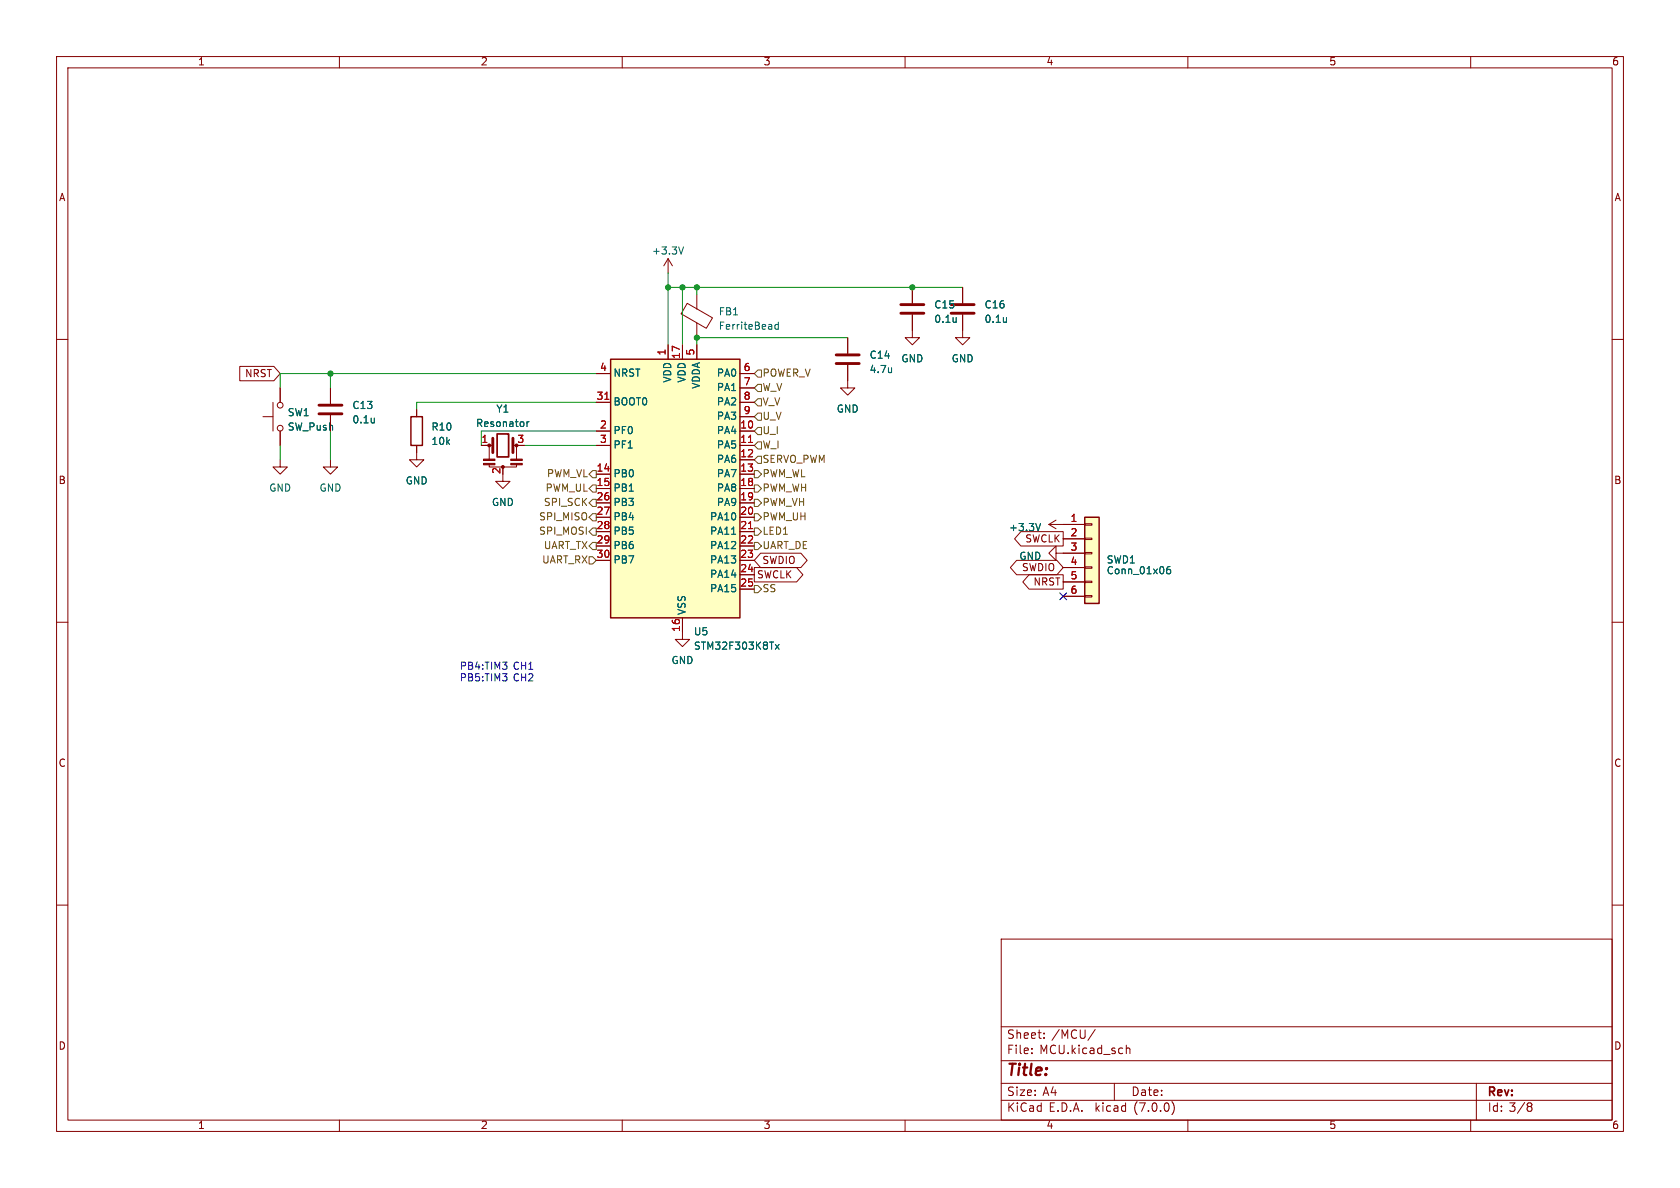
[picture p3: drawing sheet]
<svg xmlns="http://www.w3.org/2000/svg" width="297mm" height="210mm" viewBox="0 0 297 210" stroke-linecap="round" stroke-linejoin="round" font-family="sans-serif">
<g fill="none" stroke="#840000" stroke-width=".18">
<path d="M10 10h277v190h-277zM12 12h273v186h-273zM60 10v2M110 10v2M160 10v2M210 10v2M260 10v2M10 60h2M118.1 45.7l-.8 1.3M118.1 45.7v2.6M118.1 45.7l.8 1.3M121.5 53.6l4.5 2.6-1.1 1.8-4.5-2.5z"/>
<path d="M123.2 52.1v2.5M123.2 57.1v2.6M149.9 59.7v2.8M161.3 55.6v4.1h1.3l-1.3 1.3-1.3-1.3h1.3M161.3 50.8v2.8M170.2 55.6v4.1h1.2l-1.2 1.3-1.3-1.3h1.3M170.2 50.8v2.8M285 60h2M42.4 64.8h6l1.1 1.2-1.1 1.3h-6zM46.5 73.7h1.8M48.3 71.1v5.1M49.5 68.6v2.5"/>
<path d="M49.5 76.2v2.5M58.4 68.6v2.8M58.4 73.4v2.8M73.7 78.7v2.6h1.2l-1.2 1.3-1.3-1.3h1.3M73.7 72.4v1.3M85.1 78.7h1.9M86.5 78.7v2.5M90.8 78.7h.6M91.3 78.7v2.6M105.4 78.7h2.5M105.4 76.2h2.5M105.4 71.1h2.5"/>
<path d="M105.4 66h2.5M118.1 61v2.5M120.6 61v2.5M123.2 61v2.5M130.8 73.7h2.5M130.8 78.7h2.5M130.8 76.2h2.5M130.8 71.1h2.5M130.8 66h2.5M130.8 68.6h2.5M149.9 64.5v4.1h1.2l-1.2 1.3-1.3-1.3h1.3M49.5 81.3v1.3h1.3l-1.3 1.2-1.2-1.2h1.2"/>
<path d="M58.4 81.3v1.3h1.3l-1.3 1.2-1.3-1.2h1.3M86.5 82v.6h4.8v-.6M88.9 83.8v1.3h1.3l-1.3 1.3-1.3-1.3h1.3M105.4 83.8h2.5M105.4 86.4h2.5M105.4 88.9h2.5M105.4 91.4h2.5M105.4 94h2.5M105.4 96.5h2.5M105.4 99.1h2.5M130.8 81.3h2.5M130.8 83.8h2.5"/>
<path d="M130.8 86.4h2.5M130.8 88.9h2.5M130.8 91.4h2.5M130.8 94h2.5M130.8 96.5h2.5M130.8 99.1h2.5M134.5 97.8h7.1l1.1 1.3-1.1 1.2h-7.1l-1.2-1.2zM179.7 99.1h7.1l1.2 1.2-1.2 1.3h-7.1l-1.1-1.3zM180.5 94h7.5v2.5h-7.5l-1.1-1.2zM185.4 92.7h6.4M185.4 92.7l1.3 .8M186.7 97.8v-1.3l-1.3 1.3 1.3 1.3v-1.3h5.1"/>
<path d="M186.7 91.9l-1.3 .8M188 95.3h3.8M191.8 97.7h1.2v.2h-1.2zM191.8 95.1h1.2v.3h-1.2zM191.8 92.6h1.2v.2h-1.2zM10 110h2M120.6 109.2v3.8h1.3l-1.3 1.3-1.2-1.3h1.2M130.8 101.6h2.5M130.8 104.1h2.5M133.3 100.3h7.5l1.1 1.3-1.1 1.3h-7.5zM181.9 101.6h6.1v2.5h-6.1l-1.1-1.2zM188 100.3h3.8"/>
<path d="M188 102.9h3.8M188 105.4h3.8M191.8 105.3h1.2v.2h-1.2zM191.8 102.7h1.2v.3h-1.2zM191.8 100.2h1.2v.3h-1.2zM285 110h2M10 160h2M285 160h2M177 166h108v32h-108zM60 198v2M110 198v2M160 198v2"/>
<path d="M177 194.5h108M177 191.5h108M177 187.5h108M177 181.5h108M182.4 186.1v.2M182.4 185.3v.2M184.6 183.4v.2M184.6 182.6v.2M193.6 182l-1.3 1.9M197 191.5v3M199.1 184.8v1.5M199.1 185.4l.2-.1h.4l.1 1"/>
<path d="M207.2 194.7a1.72 1.72 0 0 1 0 2.3M210 198v2M260 198v2M261 191.5v6.5M270.3 195h.2l.3 .2-.3 .4M270.3 195.6h.2M270.5 195.6l.3 .1v.5l-.3 .3h-.2"/>
<circle cx="49.5" cy="71.6" r=".51"/>
<circle cx="49.5" cy="75.7" r=".51"/>
</g>
<path d="M120.8 43.6l-.4 1.3M137.6 56.9v1.3M137.6 57.4h-.4l-.2 .2 .1 .5h.5M93.2 74.6v.8M93.5 74.6l-.3 .2M129.3 94.4h.8M184 92.5l-.5 1.3M137.1 113.9l.6 .9M137.7 113.9l-.6 .9M206.8 100.2h-.3a.85 .85 0 0 0 0 1.2l.4-.1 .1-.4-.3-.3-.3 .1-.2 .2" fill="none" stroke="#006464" stroke-width=".18"/>
<path d="M159.3 55.4h4M159.3 53.8h4M168.1 55.4h4.1M168.1 53.8h4.1M56.4 73.2h4.1M56.4 71.6h4.1M87.1 77.5v2.5M90.7 77.5v2.5M147.8 64.3h4.1M147.8 62.7h4.1" fill="none" stroke="#840000" stroke-width=".51"/>
<path d="M72.6 73.7h2.1v5h-2.1zM107.9 63.5h22.9v45.7h-22.9zM191.8 91.4h2.5v15.3h-2.5z" fill="none" stroke="#840000" stroke-width=".25"/>
<g fill="#840000" stroke="#840000" stroke-width=".18">
<path d="M85.5 81.9h2v.3h-2z"/>
<path d="M85.5 81.2h2v.2h-2z"/>
<path d="M90.3 81.9h2v.3h-2z"/>
<path d="M90.3 81.2h2v.2h-2z"/>
<circle cx="86.5" cy="78.7" r=".25"/>
<circle cx="88.9" cy="82.5" r=".25"/>
</g>
<path d="M87.9 76.7h2v4.1h-2z" fill="none" stroke="#840000" stroke-width=".3"/>
<g fill="#ffffc2" stroke="#ffffc2" stroke-width=".18">
<path d="M191.8 91.4h2.5v15.3h-2.5z"/>
<path d="M107.9 63.5h22.9v45.7h-22.9z"/>
</g>
<path d="M106.9 70.6h.7M132.3 78.2h.7M132.3 93.4h.7" fill="none" stroke="#a90000" stroke-width=".18"/>
<g fill="none" stroke="#725600" stroke-width=".18">
<path d="M134 73h.6v1.3h-.6l-.7-.6zM134 75.6h.6v1.2h-.6l-.7-.6zM134 67.9h.6v1.3h-.6l-.7-.6zM134 65.4h.6v1.3h-.6l-.7-.7zM134 78.1h.6v1.3h-.6l-.7-.7zM134 70.5h.6v1.3h-.6l-.7-.7zM104.1 98.4h.7l.6 .7-.6 .6h-.7zM104.8 88.3h.6v1.2h-.6l-.7-.6zM104.8 90.8h.6v1.3h-.6l-.7-.7zM104.8 83.2h.6v1.3h-.6l-.7-.7zM104.8 85.7h.6v1.3h-.6l-.7-.6zM104.8 95.9h.6v1.3h-.6l-.7-.7z"/>
<path d="M104.8 93.3h.6v1.3h-.6l-.7-.6zM133.3 93.3h.7l.6 .7-.6 .6h-.7zM133.3 95.9h.7l.6 .6-.6 .7h-.7zM133.3 83.2h.7l.6 .6-.6 .7h-.7zM133.3 90.8h.7l.6 .6-.6 .7h-.7zM133.3 85.7h.7l.6 .7-.6 .6h-.7zM133.3 88.3h.7l.6 .6-.6 .6h-.7zM134 80.6h.6v1.3h-.6l-.7-.6zM133.3 103.5h.7l.6 .6-.6 .7h-.7z"/>
</g>
<path d="M118.1 50.8h52.1M118.1 48.3v12.7M120.6 50.8v10.2M123.2 50.8v1.3M149.9 59.7h-26.7v1.3M49.5 78.7v2.6M58.4 66v2.6M58.4 76.2v5.1M92.7 78.7h12.7M105.4 66h-55.9v2.6M105.4 71.1h-31.7v1.3M105.4 76.2h-20.3v2.5" fill="none" stroke="#009600" stroke-width=".18"/>
<path d="M187.4 104.8l1.2 1.2M188.6 104.8l-1.2 1.2" fill="none" stroke="#000084" stroke-width=".18"/>
<g fill="#009600" stroke="#009600" stroke-width=".18">
<circle cx="58.4" cy="66" r=".46"/>
<circle cx="118.1" cy="50.8" r=".46"/>
<circle cx="120.6" cy="50.8" r=".46"/>
<circle cx="161.3" cy="50.8" r=".46"/>
<circle cx="123.2" cy="59.7" r=".46"/>
<circle cx="123.2" cy="50.8" r=".46"/>
</g>
<text font-size="2.8" fill="#840000" x="178" y="190.8">Title:</text>
<g font-size="2.1" fill="#840000">
<text x="178" y="183.9">Sheet:</text>
<text x="185.9" y="183.9">/MCU/</text>
<text x="178" y="186.6">File:</text>
<text x="183.8" y="186.6">MCU.kicad_sch</text>
<text x="178" y="196.8">KiCad</text>
<text x="178" y="194">Size:</text>
<text x="184.3" y="194">A4</text>
<text x="185.4" y="196.8">E.D.A.</text>
<text x="193.7" y="196.8">kicad</text>
<text x="200" y="194">Date:</text>
<text x="200.6" y="196.8">(7.0.0)</text>
<text x="263" y="194.2">Rev:</text>
<text x="263" y="196.8">Id: 3/8</text>
</g>
<g font-size="1.8" fill="#840000">
<text x="35" y="11.8">1</text>
<text x="85" y="11.8">2</text>
<text x="135" y="11.8">3</text>
<text x="185" y="11.8">4</text>
<text x="235" y="11.8">5</text>
<text x="285" y="11.8">6</text>
<text x="10.4" y="35.8">A</text>
<text x="285.4" y="35.8">A</text>
<text x="43.2" y="67">NRST</text>
<text x="10.3" y="85.8">B</text>
<text x="285.3" y="85.8">B</text>
<text x="134.8" y="100">SWDIO</text>
<text x="180.5" y="101.2">SWDIO</text>
<text x="181.1" y="96.2">SWCLK</text>
<text x="133.8" y="102.5">SWCLK</text>
<text x="182.6" y="103.8">NRST</text>
<text x="10.3" y="135.8">C</text>
<text x="285.3" y="135.8">C</text>
<text x="10.3" y="185.8">D</text>
<text x="285.3" y="185.8">D</text>
<text x="35" y="199.8">1</text>
<text x="85" y="199.8">2</text>
<text x="135" y="199.8">3</text>
<text x="185" y="199.8">4</text>
<text x="235" y="199.8">5</text>
<text x="285" y="199.8">6</text>
</g>
<g font-size="1.8" fill="#006464">
<text x="115.2" y="45.3">+3.3V</text>
<text x="127" y="56">FB1</text>
<text x="127" y="58.6">FerriteBead</text>
<text x="165.1" y="54.8">C15</text>
<text x="165.1" y="57.3">0.1u</text>
<text x="174" y="54.8">C16</text>
<text x="174" y="57.3">0.1u</text>
<text x="153.7" y="63.7">C14</text>
<text x="159.3" y="64.3">GND</text>
<text x="168.2" y="64.3">GND</text>
<text x="108.5" y="71.9">BOOT0</text>
<text x="108.5" y="66.9">NRST</text>
<text x="118.9" y="67.8" transform="rotate(-90 118.9 67.8)">VDD</text>
<text x="121.5" y="67.8" transform="rotate(-90 121.5 67.8)">VDD</text>
<text x="124" y="68.9" transform="rotate(-90 124 68.9)">VDDA</text>
<text x="126.6" y="66.9">PA0</text>
<text x="126.6" y="69.4">PA1</text>
<text x="126.6" y="71.9">PA2</text>
<text x="153.7" y="66.2">4.7u</text>
<text x="50.8" y="73.9">SW1</text>
<text x="50.8" y="76.4">SW_Push</text>
<text x="62.2" y="72.6">C13</text>
<text x="62.2" y="75.1">0.1u</text>
<text x="76.2" y="76.4">R10</text>
<text x="84.1" y="75.8">Resonator</text>
<text x="87.7" y="73.2">Y1</text>
<text x="108.5" y="77">PF0</text>
<text x="126.6" y="77">PA4</text>
<text x="126.6" y="74.5">PA3</text>
<text x="147.9" y="73.2">GND</text>
<text x="76.2" y="78.9">10k</text>
<text x="108.5" y="79.6">PF1</text>
<text x="126.6" y="79.6">PA5</text>
<text x="126.6" y="82.1">PA6</text>
<text x="47.5" y="87.2">GND</text>
<text x="56.4" y="87.2">GND</text>
<text x="71.7" y="85.9">GND</text>
<text x="86.9" y="89.7">GND</text>
<text x="108.5" y="84.6">PB0</text>
<text x="108.5" y="87.2">PB1</text>
<text x="108.5" y="89.7">PB3</text>
<text x="126.6" y="84.6">PA7</text>
<text x="126.6" y="87.2">PA8</text>
<text x="126.6" y="89.7">PA9</text>
<text x="108.5" y="92.3">PB4</text>
<text x="108.5" y="94.8">PB5</text>
<text x="125.4" y="92.3">PA10</text>
<text x="125.4" y="94.8">PA11</text>
<text x="178.3" y="94.2">+3.3V</text>
<text x="108.5" y="97.3">PB6</text>
<text x="108.5" y="99.9">PB7</text>
<text x="125.4" y="97.3">PA12</text>
<text x="125.4" y="99.9">PA13</text>
<text x="180.1" y="99.3">GND</text>
<text x="195.6" y="99.9">SWD1</text>
<text x="195.6" y="101.8">Conn_01x06</text>
<text x="125.4" y="102.4">PA14</text>
<text x="125.4" y="105">PA15</text>
<text x="121.5" y="108.7" transform="rotate(-90 121.5 108.7)">VSS</text>
<text x="122.6" y="112.6">U5</text>
<text x="118.7" y="117.7">GND</text>
<text x="122.6" y="115.1">STM32F303K8Tx</text>
</g>
<g font-size="1.8" fill="#a90000">
<text x="106" y="65.8">4</text>
<text x="117.9" y="62.9" transform="rotate(-90 117.9 62.9)">1</text>
<text x="120.4" y="63.5" transform="rotate(-90 120.4 63.5)">17</text>
<text x="122.9" y="62.9" transform="rotate(-90 122.9 62.9)">5</text>
<text x="131.4" y="65.8">6</text>
<text x="105.4" y="70.9">31</text>
<text x="131.4" y="68.3">7</text>
<text x="131.4" y="70.9">8</text>
<text x="106" y="75.9">2</text>
<text x="130.8" y="75.9">10</text>
<text x="131.4" y="73.4">9</text>
<text x="85.1" y="78.5">1</text>
<text x="88.6" y="83.9" transform="rotate(-90 88.6 83.9)">2</text>
<text x="91.4" y="78.5">3</text>
<text x="105.4" y="83.6">14</text>
<text x="106" y="78.5">3</text>
<text x="130.8" y="78.5">11</text>
<text x="130.8" y="81">12</text>
<text x="130.8" y="83.6">13</text>
<text x="105.4" y="86.1">15</text>
<text x="105.4" y="88.6">26</text>
<text x="130.8" y="86.1">18</text>
<text x="130.8" y="88.6">19</text>
<text x="105.4" y="91.2">27</text>
<text x="105.4" y="93.7">28</text>
<text x="130.8" y="91.2">20</text>
<text x="130.8" y="93.7">21</text>
<text x="189.2" y="92.5">1</text>
<text x="189.2" y="95">2</text>
<text x="105.4" y="96.3">29</text>
<text x="105.4" y="98.8">30</text>
<text x="130.8" y="96.3">22</text>
<text x="130.8" y="98.8">23</text>
<text x="130.8" y="101.3">24</text>
<text x="189.2" y="97.5">3</text>
<text x="189.2" y="100.1">4</text>
<text x="130.8" y="103.9">25</text>
<text x="189.2" y="102.6">5</text>
<text x="189.2" y="105.2">6</text>
<text x="120.4" y="111.8" transform="rotate(-90 120.4 111.8)">16</text>
</g>
<g font-size="1.8" fill="#725600">
<text x="134.8" y="69.4">W_V</text>
<text x="134.8" y="66.9">POWER_V</text>
<text x="134.8" y="71.9">V_V</text>
<text x="134.8" y="74.5">U_V</text>
<text x="134.8" y="77">U_I</text>
<text x="134.8" y="79.6">W_I</text>
<text x="134.8" y="82.1">SERVO_PWM</text>
<text x="96" y="89.7">SPI_SCK</text>
<text x="96.3" y="87.2">PWM_UL</text>
<text x="96.6" y="84.6">PWM_VL</text>
<text x="134.8" y="84.6">PWM_WL</text>
<text x="134.8" y="87.2">PWM_WH</text>
<text x="134.8" y="89.7">PWM_VH</text>
<text x="95.2" y="92.3">SPI_MISO</text>
<text x="95.2" y="94.8">SPI_MOSI</text>
<text x="134.8" y="94.8">LED1</text>
<text x="134.8" y="92.3">PWM_UH</text>
<text x="95.7" y="99.9">UART_RX</text>
<text x="96" y="97.3">UART_TX</text>
<text x="134.8" y="97.3">UART_DE</text>
<text x="134.8" y="105">SS</text>
</g>
<g font-size="1.8" fill="#0000c2">
<text x="81.3" y="118.6">PB4:TIM3</text>
<text x="90.8" y="118.6">CH1</text>
<text x="81.3" y="120.7">PB5:TIM3</text>
<text x="90.8" y="120.7">CH2</text>
</g>
</svg>
